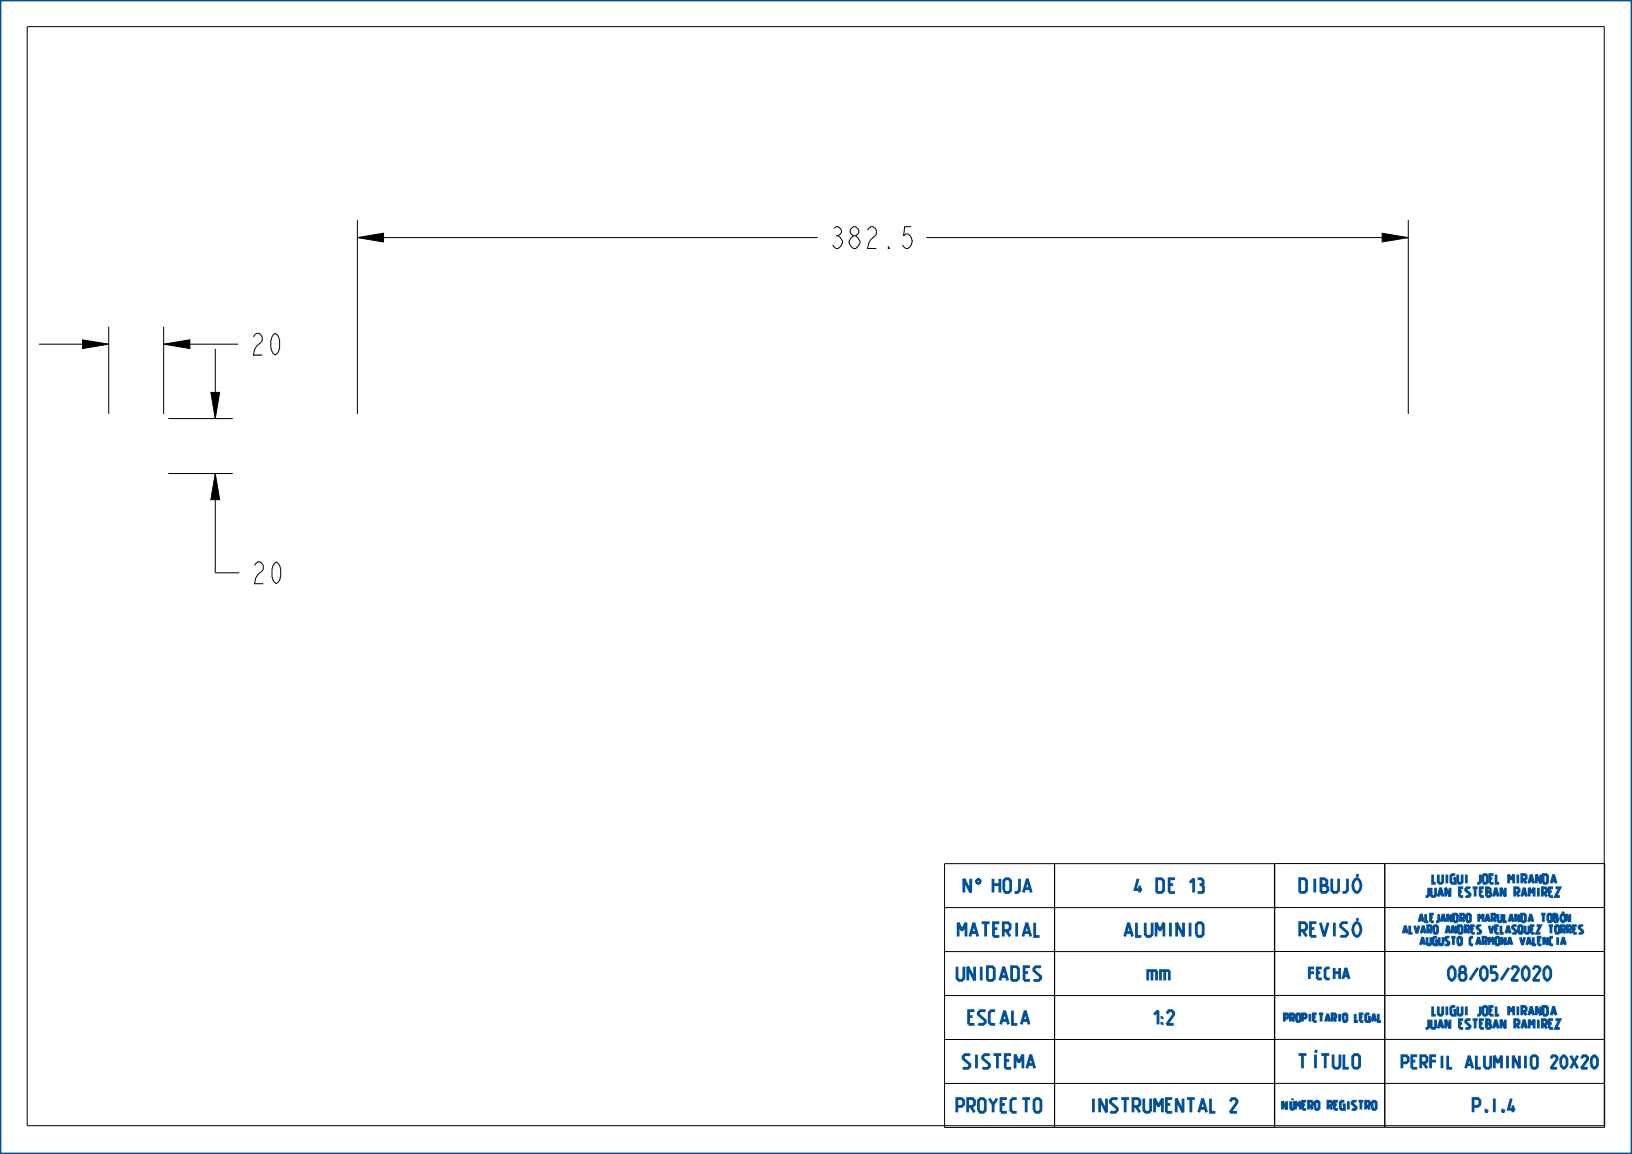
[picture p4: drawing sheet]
<svg xmlns="http://www.w3.org/2000/svg" width="297mm" height="210mm" viewBox="0 0 297 210" stroke-linecap="round" stroke-linejoin="round" font-family="sans-serif">
<path d="M65 43.2l4.8-.8v1.6zM251.5 42.4l4.8 .8-4.8 .8zM15 61.8l4.8 .8-4.8 .8zM29.8 62.6l4.7-.8v1.6zM38.4 71.4h1.6l-.8 4.8zM39.2 86.2l.8 4.7h-1.6z" fill="#000"/>
<path d="M65 43.2l4.8-.8v1.6zM251.5 42.4l4.8 .8-4.8 .8zM15 61.8l4.8 .8-4.8 .8zM29.8 62.6l4.7-.8v1.6zM38.4 71.4h1.6l-.8 4.8zM39.2 86.2l.8 4.7h-1.6z" fill="none" stroke="#000" stroke-width=".18"/>
<path d="M177.9 159.9h.3z" fill="#00509b"/>
<path d="M177.9 159.9h.3z" fill="none" stroke="#00509b" stroke-width=".18"/>
<path d="M177.8 160l.4-.1z" fill="#00509b"/>
<path d="M177.8 160l.4-.1z" fill="none" stroke="#00509b" stroke-width=".18"/>
<path d="M177.8 160h.5z" fill="#00509b"/>
<path d="M177.8 160h.5z" fill="none" stroke="#00509b" stroke-width=".18"/>
<path d="M177.7 160.1l.6-.1z" fill="#00509b"/>
<path d="M177.7 160.1l.6-.1z" fill="none" stroke="#00509b" stroke-width=".18"/>
<path d="M177.7 160.1h.7z" fill="#00509b"/>
<path d="M177.7 160.1h.7z" fill="none" stroke="#00509b" stroke-width=".18"/>
<path d="M177.7 160.1h.7z" fill="#00509b"/>
<path d="M177.7 160.1h.7z" fill="none" stroke="#00509b" stroke-width=".18"/>
<path d="M178 160.1h.4z" fill="#00509b"/>
<path d="M178 160.1h.4z" fill="none" stroke="#00509b" stroke-width=".18"/>
<path d="M178.1 160.1h.3z" fill="#00509b"/>
<path d="M178.1 160.1h.3z" fill="none" stroke="#00509b" stroke-width=".18"/>
<path d="M178.2 160.2l.2-.1v.1z" fill="#00509b"/>
<path d="M178.2 160.2l.2-.1v.1z" fill="none" stroke="#00509b" stroke-width=".18"/>
<path d="M178.2 160.2h.2z" fill="#00509b"/>
<path d="M178.2 160.2h.2z" fill="none" stroke="#00509b" stroke-width=".18"/>
<path d="M178.2 160.2h.2z" fill="#00509b"/>
<path d="M178.2 160.2h.2z" fill="none" stroke="#00509b" stroke-width=".18"/>
<path d="M178.3 160.2h.1l.1 .1z" fill="#00509b"/>
<path d="M178.3 160.2h.1l.1 .1z" fill="none" stroke="#00509b" stroke-width=".18"/>
<path d="M178.3 160.2l.2 .1z" fill="#00509b"/>
<path d="M178.3 160.2l.2 .1z" fill="none" stroke="#00509b" stroke-width=".18"/>
<path d="M178.3 160.3h.2z" fill="#00509b"/>
<path d="M178.3 160.3h.2z" fill="none" stroke="#00509b" stroke-width=".18"/>
<path d="M178.3 160.4l.2-.1v.1z" fill="#00509b"/>
<path d="M178.3 160.4l.2-.1v.1z" fill="none" stroke="#00509b" stroke-width=".18"/>
<path d="M178.3 160.4h.2z" fill="#00509b"/>
<path d="M178.3 160.4h.2z" fill="none" stroke="#00509b" stroke-width=".18"/>
<path d="M178.3 160.5l.2-.1v.1z" fill="#00509b"/>
<path d="M178.3 160.5l.2-.1v.1z" fill="none" stroke="#00509b" stroke-width=".18"/>
<path d="M178.3 160.5h.2z" fill="#00509b"/>
<path d="M178.3 160.5h.2z" fill="none" stroke="#00509b" stroke-width=".18"/>
<path d="M178.3 160.5h.2z" fill="#00509b"/>
<path d="M178.3 160.5h.2z" fill="none" stroke="#00509b" stroke-width=".18"/>
<path d="M178.2 160.6l.3-.1z" fill="#00509b"/>
<path d="M178.2 160.6l.3-.1z" fill="none" stroke="#00509b" stroke-width=".18"/>
<path d="M178.2 160.6l.3-.1-.1 .1z" fill="#00509b"/>
<path d="M178.2 160.6l.3-.1-.1 .1z" fill="none" stroke="#00509b" stroke-width=".18"/>
<path d="M178.1 160.7l.3-.1z" fill="#00509b"/>
<path d="M178.1 160.7l.3-.1z" fill="none" stroke="#00509b" stroke-width=".18"/>
<path d="M177.7 160.7l.7-.1z" fill="#00509b"/>
<path d="M177.7 160.7l.7-.1z" fill="none" stroke="#00509b" stroke-width=".18"/>
<path d="M177.7 160.7l.7-.1z" fill="#00509b"/>
<path d="M177.7 160.7l.7-.1z" fill="none" stroke="#00509b" stroke-width=".18"/>
<path d="M177.7 160.7h.7z" fill="#00509b"/>
<path d="M177.7 160.7h.7z" fill="none" stroke="#00509b" stroke-width=".18"/>
<path d="M177.8 160.8l.6-.1z" fill="#00509b"/>
<path d="M177.8 160.8l.6-.1z" fill="none" stroke="#00509b" stroke-width=".18"/>
<path d="M177.8 160.8h.5z" fill="#00509b"/>
<path d="M177.8 160.8h.5z" fill="none" stroke="#00509b" stroke-width=".18"/>
<path d="M177.9 160.8h.4z" fill="#00509b"/>
<path d="M177.9 160.8h.4z" fill="none" stroke="#00509b" stroke-width=".18"/>
<path d="M178 160.8h.3z" fill="#00509b"/>
<path d="M178 160.8h.3z" fill="none" stroke="#00509b" stroke-width=".18"/>
<path d="M0 0h297v210h-297z" fill="none" stroke="#00509b" stroke-width=".51"/>
<g fill="none" stroke="#000" stroke-width=".18">
<path d="M4.9 4.9h287v200h-287zM19.8 59.5v15.8M29.8 59.5v15.8M65 40.1v35.2M65 43.2h83.8M168.6 43.2h87.7M256.3 40.1v35.2M7.1 62.6h12.7M29.8 62.6h13.5M30.6 76.2h11.8M39.2 63.5v12.7M30.6 86.2h11.8"/>
<path d="M39.2 86.2v18h4.3M171.9 157.2h60v48h-60zM191.9 157.2v48M232 157.1l60 .1v48l-60-.1zM252 157.1v48M252 157.2v48M231.9 165.2h-60M231.9 173.2h-60M232 165.1l60 .1M232 173.1l60 .1M231.9 181.2h-60M231.9 189.2h-60"/>
<path d="M231.9 197.2h-60M232 181.1l60 .1M232 189.1l60 .1M232 197.1l60 .1"/>
</g>
<g font-size="5.2">
<text x="150.7" y="45.2">382.5</text>
<text x="45.3" y="64.6">20</text>
<text x="45.5" y="106.2">20</text>
</g>
<g font-size="3.3" fill="#00509b">
<text x="175.2" y="162.4">N</text>
<text x="180.6" y="162.4">HOJA</text>
<text x="206.1" y="162.4">4 DE 13</text>
<text x="236.1" y="162.4">DIBUJÓ</text>
<text x="174.1" y="170.4">MATERIAL</text>
<text x="204.1" y="170.4">ALUMINIO</text>
<text x="236.1" y="170.4">REVISÓ</text>
<text x="174.1" y="178.4">UNIDADES</text>
<text x="209" y="178.4">mm</text>
<text x="263.3" y="178.4">08/05/2020</text>
<text x="176" y="186.4">ESCALA</text>
<text x="209" y="186.4">1:2</text>
<text x="175.1" y="194.4">SISTEMA</text>
<text x="236.1" y="194.4">TÍTULO</text>
<text x="174.1" y="202.4">PROYECTO</text>
<text x="198.3" y="202.4">INSTRUMENTAL 2</text>
<text x="267.2" y="202.4">P.I.4</text>
</g>
<text font-size="3" fill="#00509b" x="254.5" y="194.4">PERFIL ALUMINIO 20X20</text>
<text font-size="2.6" fill="#00509b" x="238.1" y="178.1">FECHA</text>
<g font-size="2.1" fill="#00509b">
<text x="260.2" y="160.8">LUIGUI JOEL MIRANDA</text>
<text x="259.4" y="163.2">JUAN ESTEBAN RAMIREZ</text>
<text x="260.2" y="184.8">LUIGUI JOEL MIRANDA</text>
<text x="259.4" y="187.2">JUAN ESTEBAN RAMIREZ</text>
</g>
<text font-size="2" fill="#00509b" x="233.2" y="201.9">NÚMERO REGISTRO</text>
<g font-size="1.8" fill="#00509b">
<text x="258.4" y="167.8">ALEJANDRO MARULANDA TOBÓN</text>
<text x="255.5" y="169.9">ALVARO ANDRES VELASQUEZ TORRES</text>
<text x="258.8" y="172">AUGUSTO CARMONA VALENCIA</text>
<text x="233.4" y="185.9">PROPIETARIO LEGAL</text>
</g>
</svg>
